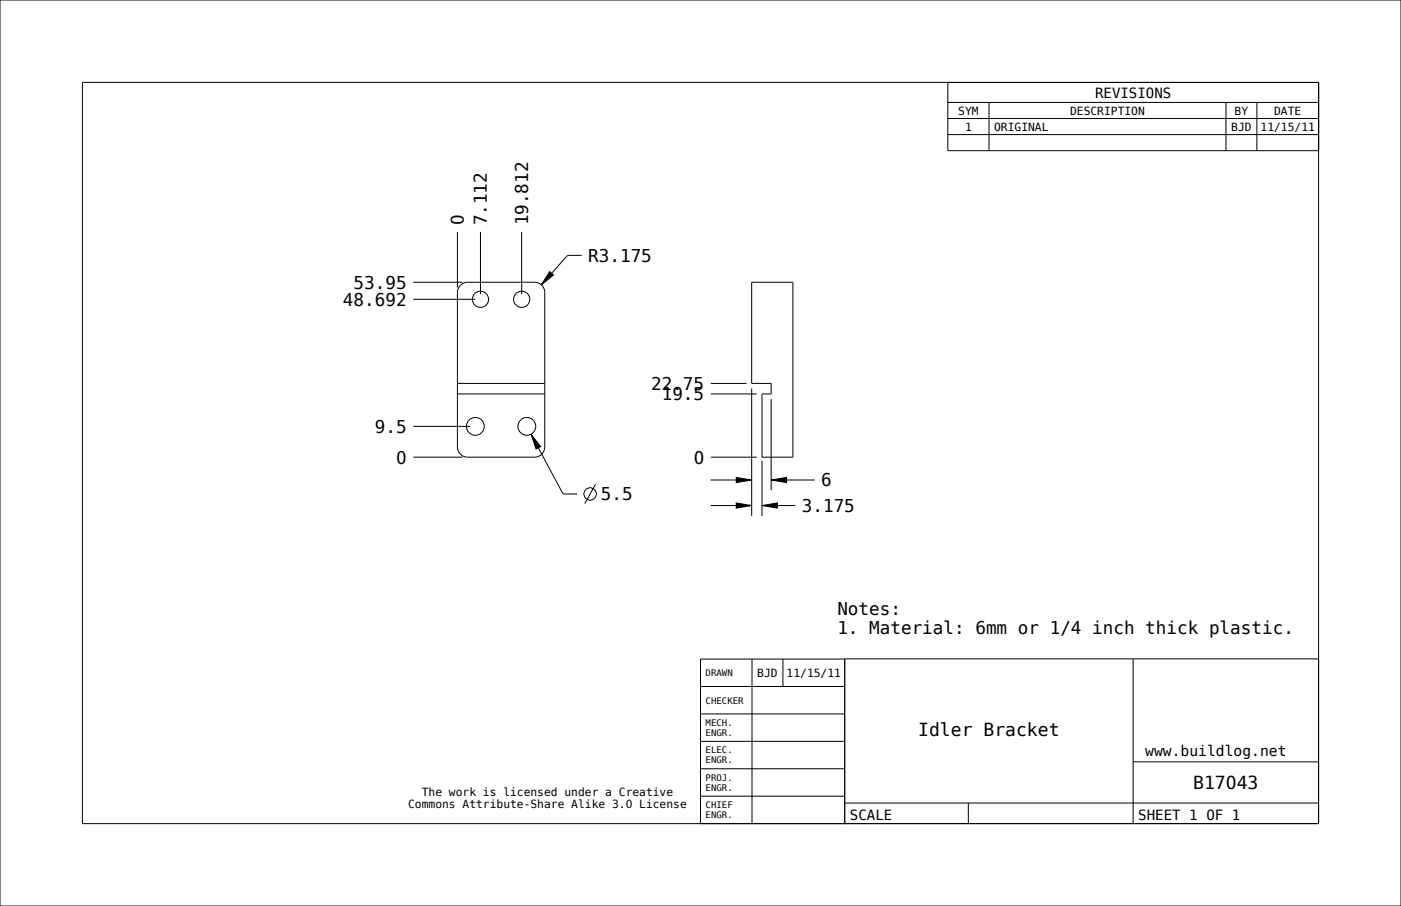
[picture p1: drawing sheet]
<svg xmlns="http://www.w3.org/2000/svg" width="432mm" height="279mm" viewBox="0 0 432 279" stroke-linecap="round" stroke-linejoin="round" font-family="sans-serif">
<path d="M169.4 83.8l1.2 1-3.8 3zM163.7 133.9l2.9 3.8-1.4 .8zM226.9 155.1l4.8 .8-4.8 .8zM226.9 147.2l4.8 .8-4.8 .8zM234.8 155.9l4.8-.8v1.6zM237.7 148l4.7-.8v1.6z" fill="#000"/>
<g fill="none" stroke="#000" stroke-width=".31">
<path d="M0 0h431.8v279.4h-431.8zM292.1 31.6h114.3M292.1 36.6h114.3M304.8 31.6v14.9M377.9 31.6v14.9M387.4 31.6v14.9M406.4 25.4v228.6h-381v-228.6h381v21.1h-114.3v-21.1M292.1 41.5h114.3M141 71.5v17.1M148.1 71.5v19.2M160.8 71.5v19.2M179.3 78.8h-4.4l-8.1 9"/>
<path d="M127.4 87h15.2M127.4 92.3h19.1M141.9 88a3.2 3.2 0 0 1 2.3-1h20.5a3.2 3.2 0 0 1 3.2 3.2v47.6a3.2 3.2 0 0 1-3.2 3.2h-20.5a3.2 3.2 0 0 1-3.2-3.2v-47.6a3.2 3.2 0 0 1 .9-2.2zM169.4 83.8l1.2 1-3.8 3zM231.7 87h12.7v54h-9.6v-19.5h2.9v-3.3h-6zM141 118.2h26.9M219.1 118.2h11M231.7 119.8v39.3M127.4 131.5h17.5M141 121.5h26.9M163.7 133.9l2.9 3.8-1.4 .8zM163.7 133.9l9.8 18.4h4.4"/>
<path d="M219.1 121.5h14.2M237.7 123.1v28.1M127.4 141h15.2M183.5 149.4l-3.3 5.9M219 155.9h12.7M219 148h12.7M219.1 141h14.2M226.9 155.1l4.8 .8-4.8 .8zM226.9 147.2l4.8 .8-4.8 .8zM234.8 155.9l4.8-.8v1.6zM234.8 155.9h10.3M234.8 142.1v17"/>
<path d="M237.7 148l4.7-.8v1.6zM237.7 148h13.4M215.9 211.7h44.5M231.8 203.2v50.8M241.3 203.2v8.5M260.4 203.2h-44.5v50.8M349.2 203.2v50.8M406.4 203.2h-146.1l.1 50.8M215.9 237.1h44.5M215.9 228.6h44.5M215.9 220.2h44.5M349.2 234.9h57.2"/>
<path d="M215.9 245.5h44.5M260.3 247.6h146.1M298.4 247.6v6.4"/>
<circle cx="146.5" cy="131.5" r="2.75"/>
<circle cx="162.4" cy="131.5" r="2.75"/>
<circle cx="181.8" cy="152.3" r="1.95"/>
</g>
<!-- layer: 02___PRT_ALL_AXES -->
<g fill="none" stroke="#000" stroke-width=".31">
<circle cx="148.1" cy="92.3" r="2.5"/>
<circle cx="160.8" cy="92.3" r="2.5"/>
</g>
<g font-size="5.6">
<text x="283" y="226.9">Idler Bracket</text>
<text x="367.8" y="243.3">B17043</text>
</g>
<g font-size="5.4">
<text x="143" y="69.5" transform="rotate(-90 143 69.5)">0</text>
<text x="150.1" y="69.5" transform="rotate(-90 150.1 69.5)">7.112</text>
<text x="162.8" y="69.5" transform="rotate(-90 162.8 69.5)">19.812</text>
<text x="181.3" y="80.7">R3.175</text>
<text x="109" y="89">53.95</text>
<text x="105.7" y="94.3">48.692</text>
<text x="200.7" y="120.2">22.75</text>
<text x="204" y="123.5">19.5</text>
<text x="115.6" y="133.5">9.5</text>
<text x="122.1" y="143">0</text>
<text x="213.8" y="143">0</text>
<text x="185.2" y="154.3">5.5</text>
<text x="253.1" y="150">6</text>
<text x="247.1" y="157.9">3.175</text>
<text x="258.1" y="189.6">Notes:</text>
<text x="258.1" y="195.5">1. Material: 6mm or 1/4 inch thick plastic.</text>
</g>
<text font-size="4.5" x="353" y="233">www.buildlog.net</text>
<g font-size="4.3">
<text x="337.5" y="30.1">REVISIONS</text>
<text x="261.9" y="252.8">SCALE</text>
<text x="350.8" y="252.8">SHEET 1 OF 1</text>
</g>
<g font-size="3.5">
<text x="295.3" y="35.3">SYM</text>
<text x="329.8" y="35.3">DESCRIPTION</text>
<text x="380.5" y="35.3">BY</text>
<text x="392.7" y="35.3">DATE</text>
<text x="297.4" y="40.3">1</text>
<text x="306.4" y="40.3">ORIGINAL</text>
<text x="379.5" y="40.3">BJD</text>
<text x="388.5" y="40.3">11/15/11</text>
<text x="233.4" y="208.7">BJD</text>
<text x="242.4" y="208.7">11/15/11</text>
<text x="130" y="245.3">The work is licensed under a Creative</text>
<text x="125.8" y="249.1">Commons Attribute-Share Alike 3.0 License</text>
</g>
<g font-size="2.8">
<text x="217.5" y="208.5">DRAWN</text>
<text x="217.5" y="217">CHECKER</text>
<text x="217.5" y="223.9">MECH.</text>
<text x="217.5" y="226.9">ENGR.</text>
<text x="217.5" y="232.3">ELEC.</text>
<text x="217.5" y="235.4">ENGR.</text>
<text x="217.5" y="240.8">PROJ.</text>
<text x="217.5" y="243.9">ENGR.</text>
<text x="217.5" y="249.3">CHIEF</text>
<text x="217.5" y="252.3">ENGR.</text>
</g>
</svg>
